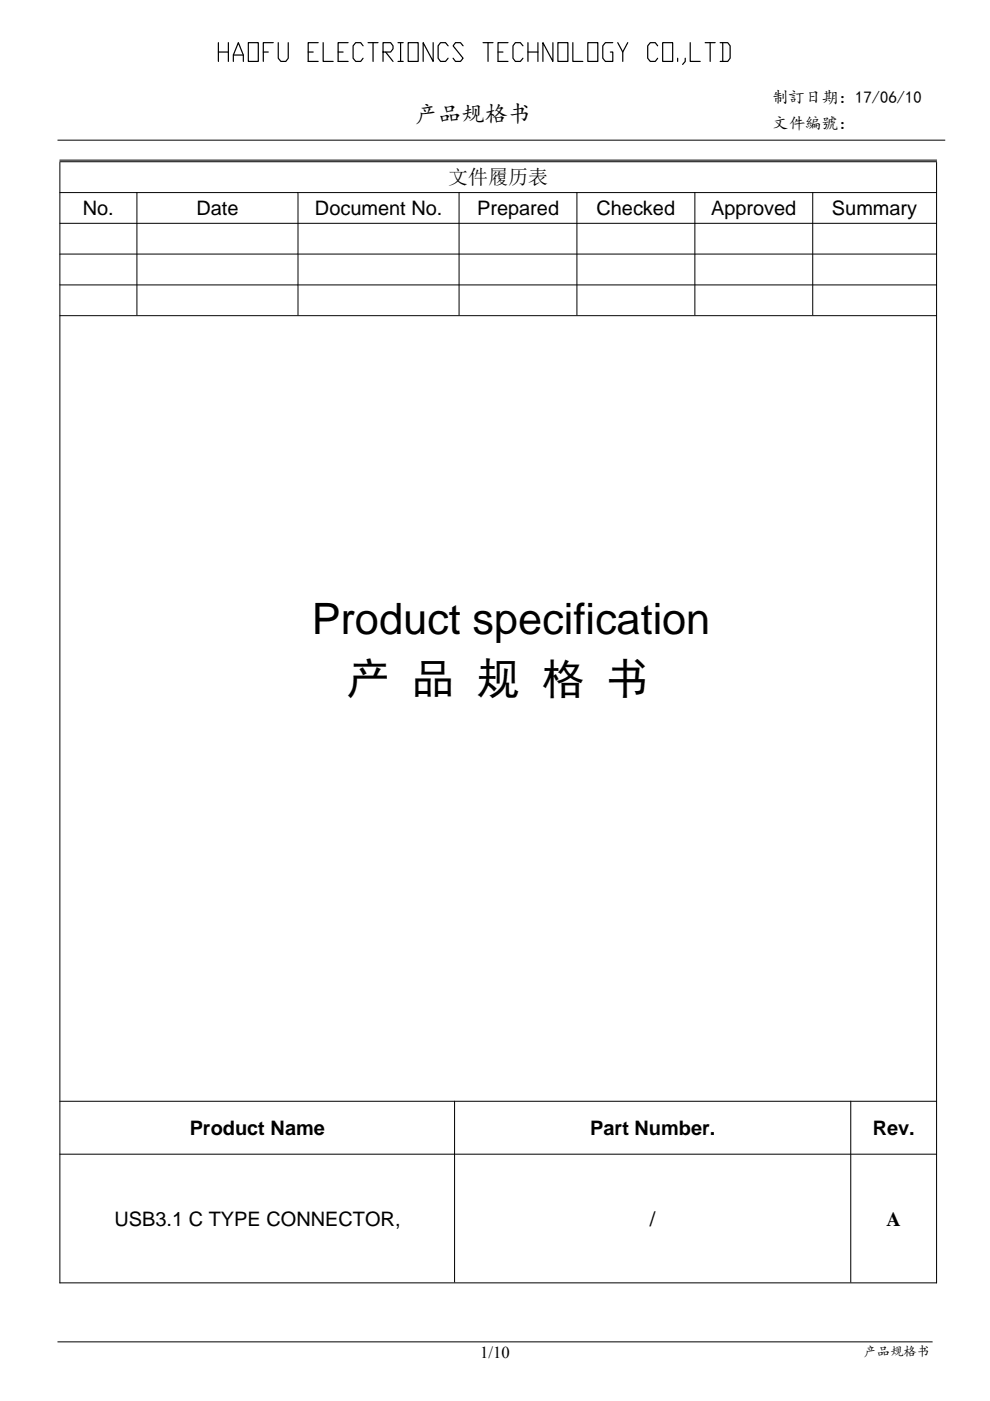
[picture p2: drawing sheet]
<svg xmlns="http://www.w3.org/2000/svg" width="210mm" height="297mm" viewBox="0 0 210 297" stroke-linecap="round" stroke-linejoin="round" font-family="sans-serif">
<g fill="none" stroke="#000" stroke-width=".21">
<path d="M12.2 29.7h188.3M12.6 34h186.1M12.6 34.3h186.1M12.7 34.4v237.7M198.6 34.4v237.7M12.6 40.8h186.1M12.6 47.3h186.1M12.6 53.9h186.1M29 40.7v26.1M63.2 40.7v26.1M97.4 40.7v26.1M122.4 40.7v26.1"/>
<path d="M147.4 40.7v26.1M172.4 40.7v26.1M12.6 60.4h186.1M12.6 66.9h186.1M12.6 233.5h186.1M96.4 233.4v38.5M180.4 233.4v38.5M12.6 244.7h186.1M12.6 272h186.1M12.2 284.5h185.6"/>
</g>
<g fill="none" stroke="#000" stroke-width=".25">
<path d="M46.3 9v4M46.3 11h2.1M48.4 9v4M49.5 13v-1.3l1.1-2.7 1 2.7v1.3M49.5 11.7h2.1M52.7 9h2.1v4h-2.1zM55.8 11h1.1M58 9h-2.2v4M59 9v3.3l.6 .7h1l.5-.7v-3.3M65.4 11h1M67.5 9h-2.1v4h2.1M68.5 9v4h2.2"/>
<path d="M71.7 11h1.1M73.8 9h-2.1v4h2.1M77 9.7l-.5-.7h-1.1l-.5 .7v2.6l.5 .7h1.1l.5-.7M78.1 9h2.1M79.1 9v4M81.2 11h1.7l.5-.6v-.7l-.5-.7h-1.7v4M81.8 11l1.6 2M84.4 13h1.1M84.4 9h1.1M85 9v4M86.6 9h2.1v4h-2.1zM91.9 9v4l-2.1-4v4"/>
<path d="M95 9.7l-.5-.7h-1.1l-.5 .7v2.6l.5 .7h1.1l.5-.7M98.2 9.7l-.5-.7h-1.1l-.5 .7 2.1 2.6-.5 .7h-1.1l-.5-.7M102.5 9h2.1M103.5 9v4M105.6 11h1.1M107.7 9h-2.1v4h2.1M110.9 9.7l-.5-.7h-1.1l-.5 .7v2.6l.5 .7h1.1l.5-.7M112 11h2.1M112 9v4M114.1 9v4M117.3 9v4l-2.1-4v4M118.3 9h2.1v4h-2.1z"/>
<path d="M121.5 9v4h2.1M124.7 9h2.1v4h-2.1zM130 9h-1.6l-.5 .7v2.6l.5 .7h1.6v-2h-.5M131 9l1.1 2v2M133.1 9l-1 2M139.5 9.7l-.5-.7h-1.1l-.5 .7v2.6l.5 .7h1.1l.5-.7M140.6 9h2.1v4h-2.1zM143.7 12.3v.7M145.3 12.3v.7l-.5 .7M146.4 9v4h2.1M149.6 9h2.1M150.6 9v4"/>
<path d="M152.7 9h1.7l.5 .7v2.6l-.5 .7h-1.7M153.3 9v4"/>
</g>
<g font-size="9.2">
<text x="66.1" y="134.5">Product specification</text>
<text x="73.6" y="147.1">产 品 规 格 书</text>
</g>
<text font-size="4.9" x="88" y="25.8">产品规格书</text>
<g font-size="4.2">
<text x="95.1" y="39.1">文件履历表</text>
<text x="17.6" y="45.6">No.</text>
<text x="41.7" y="45.6">Date</text>
<text x="66.8" y="45.6">Document No.</text>
<text x="101.2" y="45.6">Prepared</text>
<text x="126.5" y="45.6">Checked</text>
<text x="150.8" y="45.6">Approved</text>
<text x="176.5" y="45.6">Summary</text>
<text x="40.2" y="240.6">Product Name</text>
<text x="125.2" y="240.6">Part Number.</text>
<text x="185.1" y="240.6">Rev.</text>
<text x="24.3" y="259.9">USB3.1 C TYPE CONNECTOR,</text>
<text x="137.8" y="259.9">/</text>
<text x="188" y="259.9">A</text>
</g>
<g font-size="3.5">
<text x="163.7" y="21.8">制訂日期：17/06/10</text>
<text x="163.7" y="27.5">文件編號：</text>
<text x="101.9" y="287.8">1/10</text>
</g>
<text font-size="2.8" x="183.2" y="287.4">产品规格书</text>
</svg>
